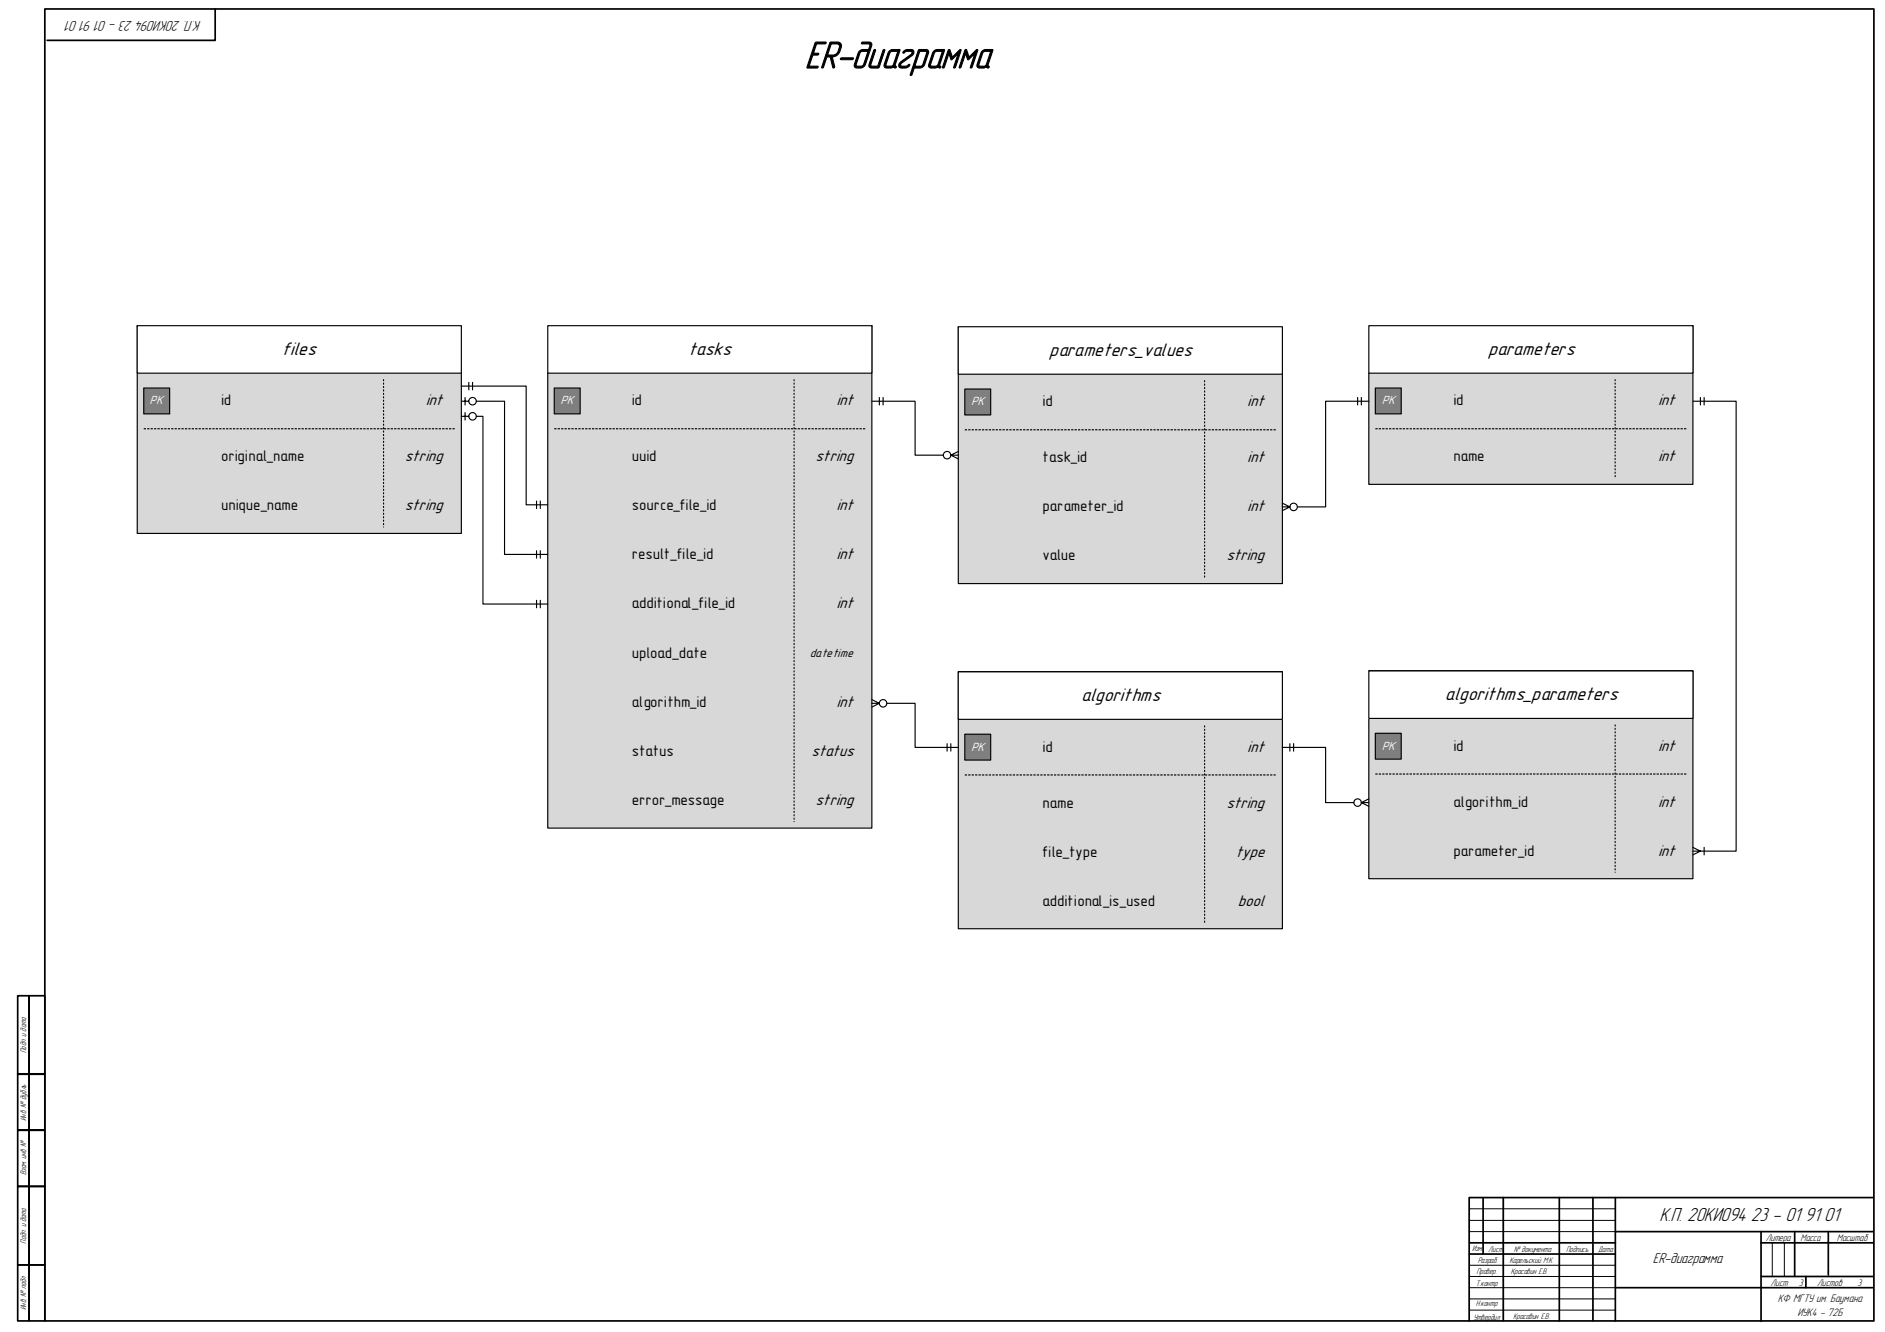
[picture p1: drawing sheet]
<svg xmlns="http://www.w3.org/2000/svg" width="841mm" height="594mm" viewBox="0 0 841 594" stroke-linecap="round" stroke-linejoin="round" font-family="sans-serif">
<g fill="none" stroke="#000" stroke-width=".76">
<path d="M20 4h816v585h-816zM96 4v14h-75M7.9 444h5v35h-5zM13 444h7v35h-7zM7.9 478.8h5v25h-5zM13 478.8h7v25h-7zM7.9 504h5v25h-5zM13 504h7v25h-7zM7.9 529h5v35h-5zM13 529h7v35h-7zM661.7 534v25M670.7 534v55"/>
<path d="M695.7 534v55M710.7 534v55M720.7 534v55M835.7 534h-180.2v55M655.5 554.2h65.2M655.5 559.2h65.2M720.7 549.2h115M785.7 554.2h50M785.7 549.2v40M800.7 549.2v20M815.7 549.2v19.3M7.9 564h5v25h-5z"/>
<path d="M13 564h7v25h-7zM720.7 574.2h115M785.7 569.2h50M805.7 569.2v5"/>
</g>
<path d="M655.5 539h65.2M655.5 544.2h65.2M655.5 549.2h65.2M790.7 554.2v15M796.1 554.2v15M655.5 564.2h65.2M655.5 569.2h65.2M655.5 574.2h65.2M655.5 579.2h65.2M815.7 567v.4M655.5 584.2h65.2" fill="none" stroke="#000" stroke-width=".45"/>
<path d="M61.2 145.2h144.6z" fill="none" stroke="#000" stroke-width=".51"/>
<path d="M61.2 145.2h144.6v92.7h-144.6z" fill-rule="evenodd" fill="#d8d8d8"/>
<path d="M61.2 145.2h144.6v92.7h-144.6z" fill="none" stroke="#000" stroke-width=".51"/>
<path d="M171.1 169.3v65.7" fill="none" stroke="#000" stroke-width=".51" stroke-dasharray=".5 1"/>
<path d="M61.2 145.2h144.6v21.2h-144.6z" fill-rule="evenodd" fill="#fff"/>
<path d="M61.2 145.2h144.6v21.2h-144.6zM244.4 145.2h144.6z" fill="none" stroke="#000" stroke-width=".51"/>
<path d="M244.4 145.2h144.6v224h-144.6z" fill-rule="evenodd" fill="#d8d8d8"/>
<path d="M244.4 145.2h144.6v224h-144.6z" fill="none" stroke="#000" stroke-width=".51"/>
<path d="M354.3 169.3v197.1" fill="none" stroke="#000" stroke-width=".51" stroke-dasharray=".5 1"/>
<path d="M244.4 145.2h144.6v21.2h-144.6z" fill-rule="evenodd" fill="#fff"/>
<path d="M244.4 145.2h144.6v21.2h-144.6zM427.5 299.6h144.6z" fill="none" stroke="#000" stroke-width=".51"/>
<path d="M427.5 299.6h144.6v114.5h-144.6z" fill-rule="evenodd" fill="#d8d8d8"/>
<path d="M427.5 299.6h144.6v114.5h-144.6z" fill="none" stroke="#000" stroke-width=".51"/>
<path d="M537.4 323.6v87.6" fill="none" stroke="#000" stroke-width=".51" stroke-dasharray=".5 1"/>
<path d="M427.5 299.6h144.6v21.2h-144.6z" fill-rule="evenodd" fill="#fff"/>
<path d="M610.7 145.2h144.6zM427.5 299.6h144.6v21.2h-144.6z" fill="none" stroke="#000" stroke-width=".51"/>
<path d="M610.7 145.2h144.6v70.8h-144.6z" fill-rule="evenodd" fill="#d8d8d8"/>
<path d="M610.7 145.2h144.6v70.8h-144.6z" fill="none" stroke="#000" stroke-width=".51"/>
<path d="M720.6 169.3v43.8" fill="none" stroke="#000" stroke-width=".51" stroke-dasharray=".5 1"/>
<path d="M610.7 145.2h144.6v21.2h-144.6z" fill-rule="evenodd" fill="#fff"/>
<path d="M427.5 145.7h144.6zM610.7 145.2h144.6v21.2h-144.6z" fill="none" stroke="#000" stroke-width=".51"/>
<path d="M427.5 145.7h144.6v114.5h-144.6z" fill-rule="evenodd" fill="#d8d8d8"/>
<path d="M427.5 145.7h144.6v114.5h-144.6z" fill="none" stroke="#000" stroke-width=".51"/>
<path d="M537.4 169.7v87.6" fill="none" stroke="#000" stroke-width=".51" stroke-dasharray=".5 1"/>
<path d="M427.5 145.7h144.6v21.2h-144.6z" fill-rule="evenodd" fill="#fff"/>
<path d="M427.5 145.7h144.6v21.2h-144.6zM610.7 299.2h144.6z" fill="none" stroke="#000" stroke-width=".51"/>
<path d="M610.7 299.2h144.6v92.6h-144.6z" fill-rule="evenodd" fill="#d8d8d8"/>
<path d="M610.7 299.2h144.6v92.6h-144.6z" fill="none" stroke="#000" stroke-width=".51"/>
<path d="M720.6 323.2v65.7" fill="none" stroke="#000" stroke-width=".51" stroke-dasharray=".5 1"/>
<path d="M610.7 299.2h144.6v21.1h-144.6z" fill-rule="evenodd" fill="#fff"/>
<path d="M610.7 299.2h144.6v21.1h-144.6z" fill="none" stroke="#000" stroke-width=".51"/>
<path d="M64.1 173h11.6v11.6h-11.6z" fill-rule="evenodd" fill="#7f7f7f"/>
<path d="M64.1 173h11.6v11.6h-11.6z" fill="none" stroke="#000" stroke-width=".51"/>
<path d="M64.1 191.2h138.8" fill="none" stroke="#000" stroke-width=".51" stroke-dasharray="1 .5" stroke-linecap="butt"/>
<path d="M247.3 173h11.5v11.6h-11.5z" fill-rule="evenodd" fill="#7f7f7f"/>
<path d="M247.3 173h11.5v11.6h-11.5z" fill="none" stroke="#000" stroke-width=".51"/>
<path d="M247.3 191.2h138.8" fill="none" stroke="#000" stroke-width=".51" stroke-dasharray="1 .5" stroke-linecap="butt"/>
<path d="M430.4 327.4h11.6v11.5h-11.6z" fill-rule="evenodd" fill="#7f7f7f"/>
<path d="M430.4 327.4h11.6v11.5h-11.6z" fill="none" stroke="#000" stroke-width=".51"/>
<path d="M430.4 345.5h138.8" fill="none" stroke="#000" stroke-width=".51" stroke-dasharray="1 .5" stroke-linecap="butt"/>
<path d="M613.6 173h11.5v11.6h-11.5z" fill-rule="evenodd" fill="#7f7f7f"/>
<path d="M613.6 173h11.5v11.6h-11.5z" fill="none" stroke="#000" stroke-width=".51"/>
<path d="M613.6 191.2h138.8" fill="none" stroke="#000" stroke-width=".51" stroke-dasharray="1 .5" stroke-linecap="butt"/>
<path d="M430.4 173.5h11.6v11.5h-11.6z" fill-rule="evenodd" fill="#7f7f7f"/>
<g fill="none" stroke="#000" stroke-width=".51">
<path d="M430.4 173.5h11.6v11.5h-11.6zM389 313.6h3.3M389 311.9l3.3 1.7M392.3 313.6l-3.3 1.7M395.6 313.6h12.6v19.7h19.3M422.5 331.6v3.3M424.2 331.6v3.3"/>
<circle cx="394" cy="313.6" r="1.66"/>
</g>
<path d="M430.4 191.6h138.8" fill="none" stroke="#000" stroke-width=".51" stroke-dasharray="1 .5" stroke-linecap="butt"/>
<path d="M613.6 327h11.5v11.5h-11.5z" fill-rule="evenodd" fill="#7f7f7f"/>
<g fill="none" stroke="#000" stroke-width=".51">
<path d="M205.8 172.2h28.9v52.9h9.7M205.8 178.9h3.3a1.67 1.67 0 0 1 2.4-1.5 1.67 1.67 0 0 1 .4 2.8 1.67 1.67 0 0 1-2.7-.9l-.1-.4M207.5 177.2v3.4M209.1 170.5v3.3M210.8 170.5v3.3M212.5 178.9h12.6v68.3h19.3M389 178.9h19.2v24.1h12.6M392.3 177.2v3.4M394 177.2v3.4M605.7 177.2v3.4M607.3 177.2v3.4M610.7 178.9h-19.3v47.1h-12.6"/>
<path d="M755.3 178.9h19.2v200.6h-15.9M758.6 177.2v3.4M760.3 177.2v3.4M205.8 185.6h3.3a1.67 1.67 0 0 1 2.4-1.5 1.67 1.67 0 0 1 .4 2.8 1.67 1.67 0 0 1-2.7-.8l-.1-.5M207.5 184v3.3M212.5 185.6h3v83.7h28.9M424.2 203h3.3M424.2 203l3.3 1.6M427.5 201.3l-3.3 1.7M239.4 223.4v3.4M241 223.4v3.4M572.1 226h3.4"/>
<path d="M572.1 224.4l3.4 1.6M575.5 226l-3.4 1.7M239.4 245.6v3.3M241 245.6v3.3M239.4 267.7v3.3M241 267.7v3.3M572.1 333.3h19.3v24.6h12.6M575.5 331.6v3.3M577.1 331.6v3.3M613.6 327h11.5v11.5h-11.5zM607.3 357.9h3.4M607.3 357.9l3.4 1.6"/>
<path d="M610.7 356.2l-3.4 1.7M755.3 379.5h3.3M755.3 377.9l3.3 1.6M758.6 379.5l-3.3 1.7M760.3 377.9v3.3"/>
<circle cx="422.5" cy="203" r="1.67"/>
<circle cx="577.1" cy="226" r="1.66"/>
<circle cx="605.7" cy="357.9" r="1.67"/>
</g>
<path d="M613.6 345.1h138.8" fill="none" stroke="#000" stroke-width=".51" stroke-dasharray="1 .5" stroke-linecap="butt"/>
<text font-size="17.9" x="359.1" y="30.3">ER-диаграмма</text>
<text font-size="8.9" x="740.3" y="544.2">К.П. 20КИ094 23 - 01 91 01</text>
<g font-size="8.6">
<text x="126" y="158.1">files</text>
<text x="307.2" y="158.1">tasks</text>
<text x="468.1" y="158.6">parameters_values</text>
<text x="663.9" y="158.1">parameters</text>
<text x="482.3" y="312.7">algorithms</text>
<text x="644.6" y="312.3">algorithms_parameters</text>
</g>
<g font-size="7.3">
<text x="189.9" y="180.7">int</text>
<text x="373.2" y="180.7">int</text>
<text x="556.4" y="181.2">int</text>
<text x="739.7" y="180.7">int</text>
<text x="180.6" y="205.5">string</text>
<text x="363.9" y="205.5">string</text>
<text x="556.4" y="206">int</text>
<text x="739.7" y="205.5">int</text>
<text x="180.6" y="227.5">string</text>
<text x="373.2" y="227.5">int</text>
<text x="556.4" y="227.9">int</text>
<text x="373.2" y="249.4">int</text>
<text x="547.2" y="249.8">string</text>
<text x="373.2" y="271.3">int</text>
<text x="373.2" y="315.2">int</text>
<text x="556.4" y="335.3">int</text>
<text x="739.7" y="334.9">int</text>
<text x="362" y="337.1">status</text>
<text x="363.9" y="359">string</text>
<text x="739.7" y="359.7">int</text>
<text x="547.2" y="360.1">string</text>
<text x="551.3" y="382.1">type</text>
<text x="739.7" y="381.6">int</text>
<text x="552.3" y="404">bool</text>
</g>
<g font-size="6.9">
<text x="98.6" y="180.7">id</text>
<text x="281.9" y="180.7">id</text>
<text x="465.2" y="181.2">id</text>
<text x="648.4" y="180.7">id</text>
<text x="98.6" y="205.5">original_name</text>
<text x="281.9" y="205.5">uuid</text>
<text x="465.2" y="206">task_id</text>
<text x="648.4" y="205.5">name</text>
<text x="98.6" y="227.5">unique_name</text>
<text x="281.9" y="227.5">source_file_id</text>
<text x="465.2" y="227.9">parameter_id</text>
<text x="281.9" y="249.4">result_file_id</text>
<text x="465.2" y="249.8">value</text>
<text x="281.9" y="271.3">additional_file_id</text>
<text x="281.9" y="293.3">upload_date</text>
<text x="281.9" y="315.2">algorithm_id</text>
<text x="465.2" y="335.3">id</text>
<text x="648.4" y="334.9">id</text>
<text x="281.9" y="337.1">status</text>
<text x="281.9" y="359">error_message</text>
<text x="648.4" y="359.7">algorithm_id</text>
<text x="465.2" y="360.1">name</text>
<text x="465.2" y="382.1">file_type</text>
<text x="648.4" y="381.6">parameter_id</text>
<text x="465.2" y="404">additional_is_used</text>
</g>
<g font-size="6.7">
<text x="89.7" y="9.5" transform="rotate(-180 89.7 9.5)">К.П. 20КИ094 23 - 01 91 01</text>
<text x="737.3" y="563.3">ER-диаграмма</text>
</g>
<g font-size="5.6" fill="#fff">
<text x="66.8" y="180.3">PK</text>
<text x="250" y="180.3">PK</text>
<text x="433.2" y="180.7">PK</text>
<text x="616.5" y="180.3">PK</text>
<text x="433.2" y="334.9">PK</text>
<text x="616.5" y="334.5">PK</text>
</g>
<text font-size="5.6" x="361.3" y="292.8">datetime</text>
<g font-size="5.1">
<text x="793.2" y="580.7">КФ МГТУ им. Баумана</text>
<text x="801.9" y="586.7">ИУК4 – 72Б</text>
</g>
<g font-size="4.5">
<text x="787.7" y="553.6">Литера</text>
<text x="803.3" y="553.6">Масса</text>
<text x="819.5" y="553.6">Масштаб</text>
<text x="789.9" y="573.6">Лист</text>
<text x="802.5" y="573.6">3</text>
<text x="810.7" y="573.6">Листов</text>
<text x="828.7" y="573.6">3</text>
</g>
<g font-size="3.8">
<text x="11.7" y="469.5" transform="rotate(-90 11.7 469.5)">Подп. и дата</text>
<text x="11.7" y="499.8" transform="rotate(-90 11.7 499.8)">Инв. № дубль</text>
<text x="11.7" y="524.1" transform="rotate(-90 11.7 524.1)">Взам. инв №</text>
<text x="11.7" y="554.5" transform="rotate(-90 11.7 554.5)">Подп. и дата</text>
<text x="656.7" y="557.8">Изм.</text>
<text x="659.2" y="563.1">Разраб.</text>
<text x="664" y="558.1">Лисm</text>
<text x="673.4" y="563.1">Карельский М.К.</text>
<text x="675.4" y="558.1">№ документа</text>
<text x="698.8" y="558.3">Подпись</text>
<text x="713" y="558.3">Дата</text>
<text x="658.7" y="568">Провер.</text>
<text x="674.1" y="568.1">Красавин Е.В.</text>
<text x="658.4" y="573.3">Т.контр</text>
<text x="11.7" y="584.1" transform="rotate(-90 11.7 584.1)">Инв. № подл</text>
<text x="658.4" y="582.4">Н.контр</text>
<text x="657.3" y="588.5">Утвердил</text>
<text x="675.1" y="588.1">Красавин Е.В.</text>
</g>
</svg>
